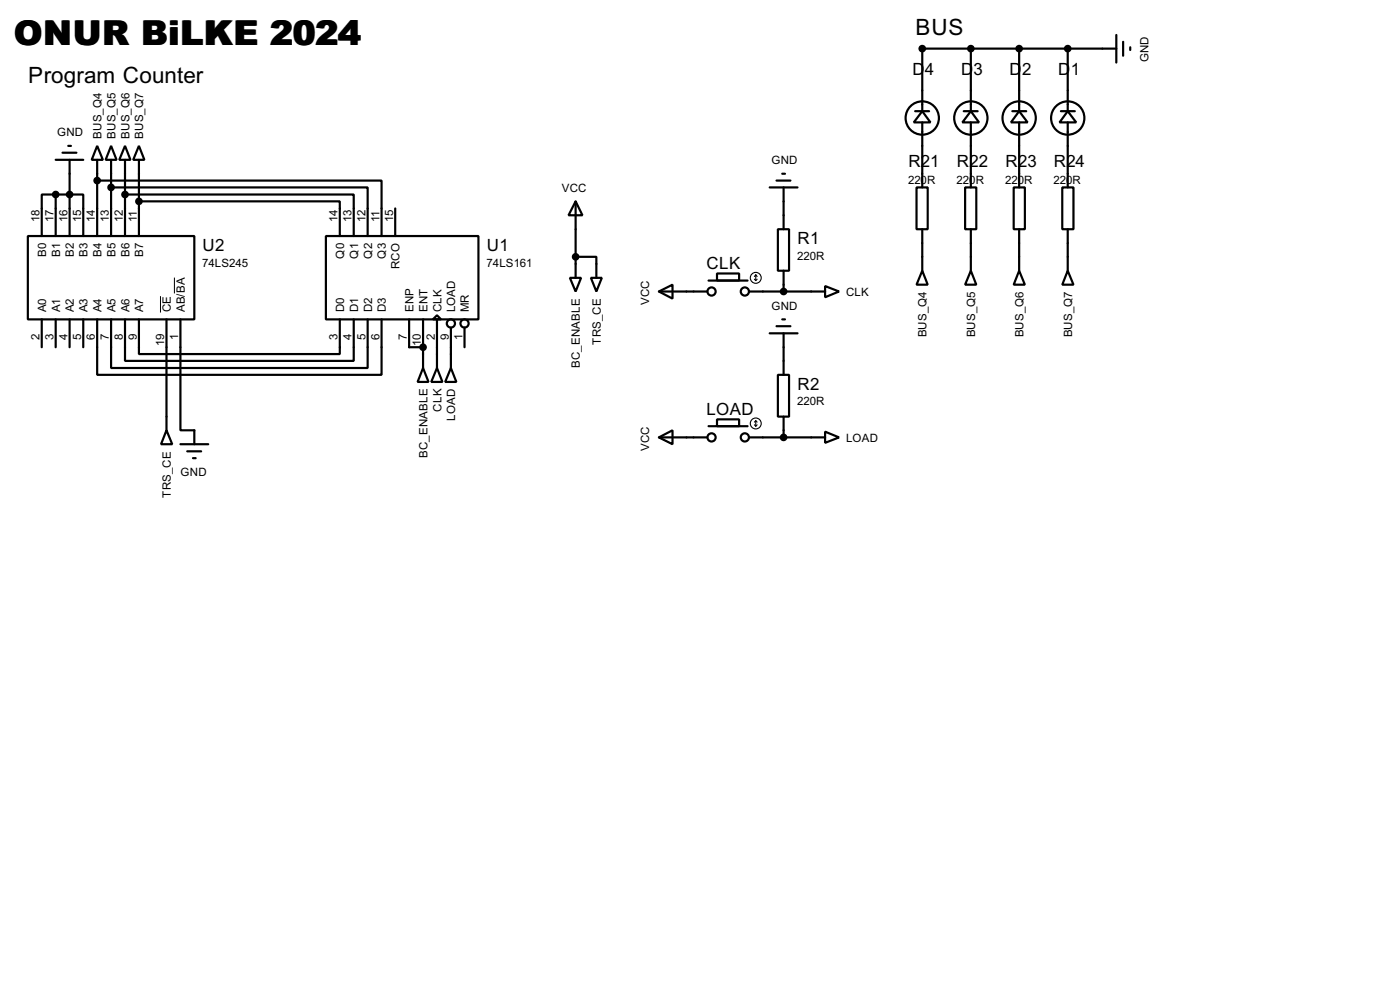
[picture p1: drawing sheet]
<svg xmlns="http://www.w3.org/2000/svg" width="256mm" height="180mm" viewBox="0 0 256 180" stroke-linecap="round" stroke-linejoin="round" font-family="sans-serif">
<g fill="none" stroke="#000" stroke-width=".4">
<path d="M177.9 8.9v11.5M186.7 8.9v11.5M195.6 8.9v11.5M204.5 8.9h-35.5v11.5M204.5 6.4v5.1M205.8 7.7v2.5M207.1 8.7v.5M10.2 35.6h5.1v7.6M10.2 35.6h-2.5v7.6M10.2 35.6v7.6M10.2 29.3h5.1M11.5 28h2.5"/>
<path d="M12.5 26.7h.5M12.8 29.3v13.9M17.8 26.7l1.1 2.6h-2.1zM17.8 33.1h52.1v10.1M17.8 29.3v13.9M20.4 26.7l1 2.6h-2zM20.4 34.3h47v8.9M20.4 29.3v13.9M22.9 26.7l1 2.6h-2zM22.9 35.6h41.9v7.6M22.9 29.3v13.9M25.5 26.7l1 2.6h-2.1z"/>
<path d="M25.5 36.9h36.8v6.3M25.5 29.3v13.9M72.4 38.2v5M105.5 36.9l1.2 2.5h-2.5zM105.5 36.9v14M141 34.3h5.1M142.3 33.1h2.5M143.3 31.8h.5M143.6 34.3v7.7M167.7 20.4h2.5M167.9 34.3h2.1v7.7h-2.1zM169 20.4l1.5 2h-3.1z"/>
<path d="M169 22.4v11.9M176.6 20.4h2.5M176.8 34.3h2.1v7.7h-2.1zM177.9 20.4l1.5 2h-3.1zM177.9 22.4v11.9M185.5 20.4h2.5M185.7 34.3h2.1v7.7h-2.1zM186.7 20.4l1.6 2h-3.1zM186.7 22.4v11.9M194.4 20.4h2.5M194.6 34.3h2.1v7.7h-2.1zM195.6 20.4l1.6 2h-3.1z"/>
<path d="M195.6 22.4v11.9M5.1 43.2h30.5v15.3h-30.5zM7.7 58.5v5.1M10.2 58.5v5.1M12.8 58.5v5.1M15.3 58.5v5.1M17.8 58.5v10.1h52.1v-10.1M20.4 58.5v8.9h47v-8.9M22.9 58.5v7.6h41.9v-7.6M25.5 58.5v6.3h36.8v-6.3M30.5 58.5v20.3M33.1 58.5v20.3h2.5v2.5"/>
<path d="M59.7 43.2h28v15.3h-28zM75 58.5v5.1h2.5M77.5 58.5v8.9M79.3 58.5l.8-.8 .7 .8zM80.1 58.5v8.9M82.6 60v7.4M85.1 60v3.6M104.4 50.9h2.1l-1 2.5zM105.5 47h3.8v3.9M108.3 50.9h2l-1 2.5zM120.7 53.4l2.5-1.3v2.6zM120.7 53.4h8.9"/>
<path d="M129.8 51.4h7.2M131.4 50.1h4v1.3h-4zM137.2 53.4h14M142.3 59.7h2.5M142.5 42h2.1v7.6h-2.1zM143.3 58.5h.5M143.6 49.6v3.8M151.2 52.4l2.5 1-2.5 1zM169 49.6l1 2.5h-2.1zM169 42v7.6M177.9 49.6l1 2.5h-2.1zM177.9 42v7.6"/>
<path d="M186.7 49.6l1.1 2.5h-2.1zM186.7 42v7.6M195.6 49.6l1.1 2.5h-2.1zM195.6 42v7.6M30.5 78.8l1.1 2.5h-2.1zM77.5 67.4l1 2.5h-2zM80.1 67.4l1 2.5h-2.1zM82.6 67.4l1 2.5h-2zM129.8 78h7.2M131.4 76.8h4v1.2h-4zM141 61h5.1M142.5 68.6h2.1v7.7h-2.1z"/>
<path d="M143.6 61v7.6M143.6 76.3v3.8M151.2 79l2.5 1.1-2.5 1zM33.1 81.3h5.1M34.3 82.6h2.6M35.4 83.9h.5M120.7 80.1l2.5-1.3v2.5zM120.7 80.1h8.9M137.2 80.1h14"/>
<circle cx="168.9" cy="21.6" r="3.1"/>
<circle cx="177.8" cy="21.6" r="3.1"/>
<circle cx="186.7" cy="21.6" r="3.1"/>
<circle cx="195.6" cy="21.6" r="3.1"/>
<circle cx="82.6" cy="59.2" r=".75"/>
<circle cx="85.1" cy="59.2" r=".75"/>
<circle cx="130.3" cy="53.4" r=".75"/>
<circle cx="136.4" cy="53.4" r=".75"/>
<circle cx="130.3" cy="80.1" r=".75"/>
<circle cx="136.4" cy="80.1" r=".75"/>
</g>
<circle cx="77.5" cy="63.6" r=".2" fill="#000"/>
<path d="M29.4 54.2v3M32 50.8v2.9" fill="none" stroke="#000" stroke-width=".18"/>
<g fill="#000" stroke="#000" stroke-width=".4">
<circle cx="168.9" cy="8.9" r=".5"/>
<circle cx="177.8" cy="8.9" r=".5"/>
<circle cx="186.7" cy="8.9" r=".5"/>
<circle cx="195.6" cy="8.9" r=".5"/>
<circle cx="10.2" cy="35.6" r=".5"/>
<circle cx="12.7" cy="35.6" r=".5"/>
<circle cx="17.8" cy="33.1" r=".5"/>
<circle cx="20.3" cy="34.3" r=".5"/>
<circle cx="22.9" cy="35.6" r=".5"/>
<circle cx="25.4" cy="36.9" r=".5"/>
<circle cx="105.4" cy="47" r=".5"/>
<circle cx="143.5" cy="53.4" r=".5"/>
<circle cx="77.5" cy="63.6" r=".5"/>
<circle cx="143.5" cy="80.1" r=".5"/>
</g>
<g fill="none" stroke="#000" stroke-width=".2">
<path d="M138.2 51.1l.3 .3M138.5 50.3v1.1M138.5 50.3l-.3 .3M138.5 50.3l.2 .3M138.7 51.1l-.2 .3M138.2 77.8l.3 .2M138.5 77v1M138.5 77l-.3 .3M138.5 77l.2 .3M138.7 77.8l-.2 .2"/>
<circle cx="138.4" cy="50.9" r="1"/>
<circle cx="138.4" cy="77.5" r="1"/>
</g>
<text font-size="8.9" x="2.5" y="8.3">ONUR BiLKE 2024</text>
<g font-size="4.6">
<text x="167.7" y="6.3">BUS</text>
<text x="5.2" y="15.2">Program Counter</text>
</g>
<g font-size="3.5">
<text x="167.2" y="13.7">D</text>
<text x="169.5" y="13.7">4</text>
<text x="176.1" y="13.7">D</text>
<text x="178.4" y="13.7">3</text>
<text x="185" y="13.7">D</text>
<text x="187.3" y="13.7">2</text>
<text x="193.9" y="13.7">D</text>
<text x="196.1" y="13.7">1</text>
<text x="166.4" y="30.7">R21</text>
<text x="175.3" y="30.7">R22</text>
<text x="184.2" y="30.7">R23</text>
<text x="193.1" y="30.7">R24</text>
<text x="37.1" y="45.9">U2</text>
<text x="89.2" y="45.9">U1</text>
<text x="146.1" y="44.6">R1</text>
<text x="129.4" y="49.3">CLK</text>
<text x="146.1" y="71.3">R2</text>
<text x="129.4" y="76">LOAD</text>
</g>
<g font-size="2.4">
<text x="210.4" y="11.4" transform="rotate(-90 210.4 11.4)">GND</text>
<text x="10.5" y="25">GND</text>
<text x="18.6" y="25.4" transform="rotate(-90 18.6 25.4)">BUS_Q4</text>
<text x="21.2" y="25.4" transform="rotate(-90 21.2 25.4)">BUS_Q5</text>
<text x="23.7" y="25.4" transform="rotate(-90 23.7 25.4)">BUS_Q6</text>
<text x="26.3" y="25.4" transform="rotate(-90 26.3 25.4)">BUS_Q7</text>
<text x="102.9" y="35.1">VCC</text>
<text x="141.3" y="30">GND</text>
<text x="166.4" y="33.6">220R</text>
<text x="175.3" y="33.6">220R</text>
<text x="184.1" y="33.6">220R</text>
<text x="193" y="33.6">220R</text>
<text x="7.3" y="40.7" transform="rotate(-90 7.3 40.7)">18</text>
<text x="9.8" y="40.6" transform="rotate(-90 9.8 40.6)">17</text>
<text x="12.4" y="40.6" transform="rotate(-90 12.4 40.6)">16</text>
<text x="14.9" y="40.7" transform="rotate(-90 14.9 40.7)">15</text>
<text x="17.4" y="40.7" transform="rotate(-90 17.4 40.7)">14</text>
<text x="20" y="40.7" transform="rotate(-90 20 40.7)">13</text>
<text x="22.5" y="40.6" transform="rotate(-90 22.5 40.6)">12</text>
<text x="25.1" y="40.7" transform="rotate(-90 25.1 40.7)">11</text>
<text x="61.9" y="40.7" transform="rotate(-90 61.9 40.7)">14</text>
<text x="64.4" y="40.6" transform="rotate(-90 64.4 40.6)">13</text>
<text x="67" y="40.7" transform="rotate(-90 67 40.7)">12</text>
<text x="69.5" y="40.6" transform="rotate(-90 69.5 40.6)">11</text>
<text x="72" y="40.6" transform="rotate(-90 72 40.6)">15</text>
<text x="8.4" y="47.1" transform="rotate(-90 8.4 47.1)">B0</text>
<text x="11" y="47.1" transform="rotate(-90 11 47.1)">B1</text>
<text x="13.5" y="47.1" transform="rotate(-90 13.5 47.1)">B2</text>
<text x="16" y="47.1" transform="rotate(-90 16 47.1)">B3</text>
<text x="18.6" y="47.1" transform="rotate(-90 18.6 47.1)">B4</text>
<text x="21.1" y="47.1" transform="rotate(-90 21.1 47.1)">B5</text>
<text x="23.7" y="47.1" transform="rotate(-90 23.7 47.1)">B6</text>
<text x="26.2" y="47.1" transform="rotate(-90 26.2 47.1)">B7</text>
<text x="63.1" y="47.3" transform="rotate(-90 63.1 47.3)">Q0</text>
<text x="65.6" y="47.3" transform="rotate(-90 65.6 47.3)">Q1</text>
<text x="68.2" y="47.3" transform="rotate(-90 68.2 47.3)">Q2</text>
<text x="70.7" y="47.3" transform="rotate(-90 70.7 47.3)">Q3</text>
<text x="146.1" y="47.6">220R</text>
<text x="37.1" y="48.8">74LS245</text>
<text x="73.2" y="49.3" transform="rotate(-90 73.2 49.3)">RCO</text>
<text x="89.2" y="48.8">74LS161</text>
<text x="8.5" y="57.2" transform="rotate(-90 8.5 57.2)">A0</text>
<text x="11" y="57.2" transform="rotate(-90 11 57.2)">A1</text>
<text x="13.5" y="57.2" transform="rotate(-90 13.5 57.2)">A2</text>
<text x="16.1" y="57.2" transform="rotate(-90 16.1 57.2)">A3</text>
<text x="18.6" y="57.2" transform="rotate(-90 18.6 57.2)">A4</text>
<text x="21.2" y="57.2" transform="rotate(-90 21.2 57.2)">A5</text>
<text x="23.7" y="57.2" transform="rotate(-90 23.7 57.2)">A6</text>
<text x="26.3" y="57.2" transform="rotate(-90 26.3 57.2)">A7</text>
<text x="31.3" y="57.2" transform="rotate(-90 31.3 57.2)">CE</text>
<text x="33.9" y="57.2" transform="rotate(-90 33.9 57.2)">AB/BA</text>
<text x="63.1" y="57.2" transform="rotate(-90 63.1 57.2)">D0</text>
<text x="65.6" y="57.2" transform="rotate(-90 65.6 57.2)">D1</text>
<text x="68.2" y="57.2" transform="rotate(-90 68.2 57.2)">D2</text>
<text x="70.7" y="57.2" transform="rotate(-90 70.7 57.2)">D3</text>
<text x="75.8" y="57.2" transform="rotate(-90 75.8 57.2)">ENP</text>
<text x="78.3" y="57.2" transform="rotate(-90 78.3 57.2)">ENT</text>
<text x="80.9" y="57.2" transform="rotate(-90 80.9 57.2)">CLK</text>
<text x="83.4" y="57.2" transform="rotate(-90 83.4 57.2)">LOAD</text>
<text x="85.9" y="57.2" transform="rotate(-90 85.9 57.2)">MR</text>
<text x="118.9" y="55.9" transform="rotate(-90 118.9 55.9)">VCC</text>
<text x="141.3" y="56.7">GND</text>
<text x="155" y="54.2">CLK</text>
<text x="7.2" y="62.2" transform="rotate(-90 7.2 62.2)">2</text>
<text x="9.8" y="62.1" transform="rotate(-90 9.8 62.1)">3</text>
<text x="12.3" y="62.1" transform="rotate(-90 12.3 62.1)">4</text>
<text x="14.8" y="62.2" transform="rotate(-90 14.8 62.2)">5</text>
<text x="17.4" y="62.2" transform="rotate(-90 17.4 62.2)">6</text>
<text x="19.9" y="62.2" transform="rotate(-90 19.9 62.2)">7</text>
<text x="22.5" y="62.1" transform="rotate(-90 22.5 62.1)">8</text>
<text x="25" y="62.2" transform="rotate(-90 25 62.2)">9</text>
<text x="30.1" y="63.3" transform="rotate(-90 30.1 63.3)">19</text>
<text x="32.6" y="62.2" transform="rotate(-90 32.6 62.2)">1</text>
<text x="61.9" y="62.2" transform="rotate(-90 61.9 62.2)">3</text>
<text x="64.4" y="62.1" transform="rotate(-90 64.4 62.1)">4</text>
<text x="67" y="62.1" transform="rotate(-90 67 62.1)">5</text>
<text x="69.5" y="62.1" transform="rotate(-90 69.5 62.1)">6</text>
<text x="74.6" y="62.2" transform="rotate(-90 74.6 62.2)">7</text>
<text x="77.1" y="63.3" transform="rotate(-90 77.1 63.3)">10</text>
<text x="79.7" y="62.2" transform="rotate(-90 79.7 62.2)">2</text>
<text x="82.2" y="62.1" transform="rotate(-90 82.2 62.1)">9</text>
<text x="84.7" y="62.1" transform="rotate(-90 84.7 62.1)">1</text>
<text x="110.1" y="63.1" transform="rotate(-90 110.1 63.1)">TRS_CE</text>
<text x="169.7" y="61.8" transform="rotate(-90 169.7 61.8)">BUS_Q4</text>
<text x="178.7" y="61.8" transform="rotate(-90 178.7 61.8)">BUS_Q5</text>
<text x="187.5" y="61.8" transform="rotate(-90 187.5 61.8)">BUS_Q6</text>
<text x="196.4" y="61.8" transform="rotate(-90 196.4 61.8)">BUS_Q7</text>
<text x="106.3" y="67.3" transform="rotate(-90 106.3 67.3)">BC_ENABLE</text>
<text x="80.9" y="75.3" transform="rotate(-90 80.9 75.3)">CLK</text>
<text x="83.4" y="77" transform="rotate(-90 83.4 77)">LOAD</text>
<text x="146.1" y="74.2">220R</text>
<text x="78.3" y="83.8" transform="rotate(-90 78.3 83.8)">BC_ENABLE</text>
<text x="119" y="82.6" transform="rotate(-90 119 82.6)">VCC</text>
<text x="155" y="80.8">LOAD</text>
<text x="33.1" y="87.2">GND</text>
<text x="31.3" y="91.1" transform="rotate(-90 31.3 91.1)">TRS_CE</text>
</g>
</svg>
